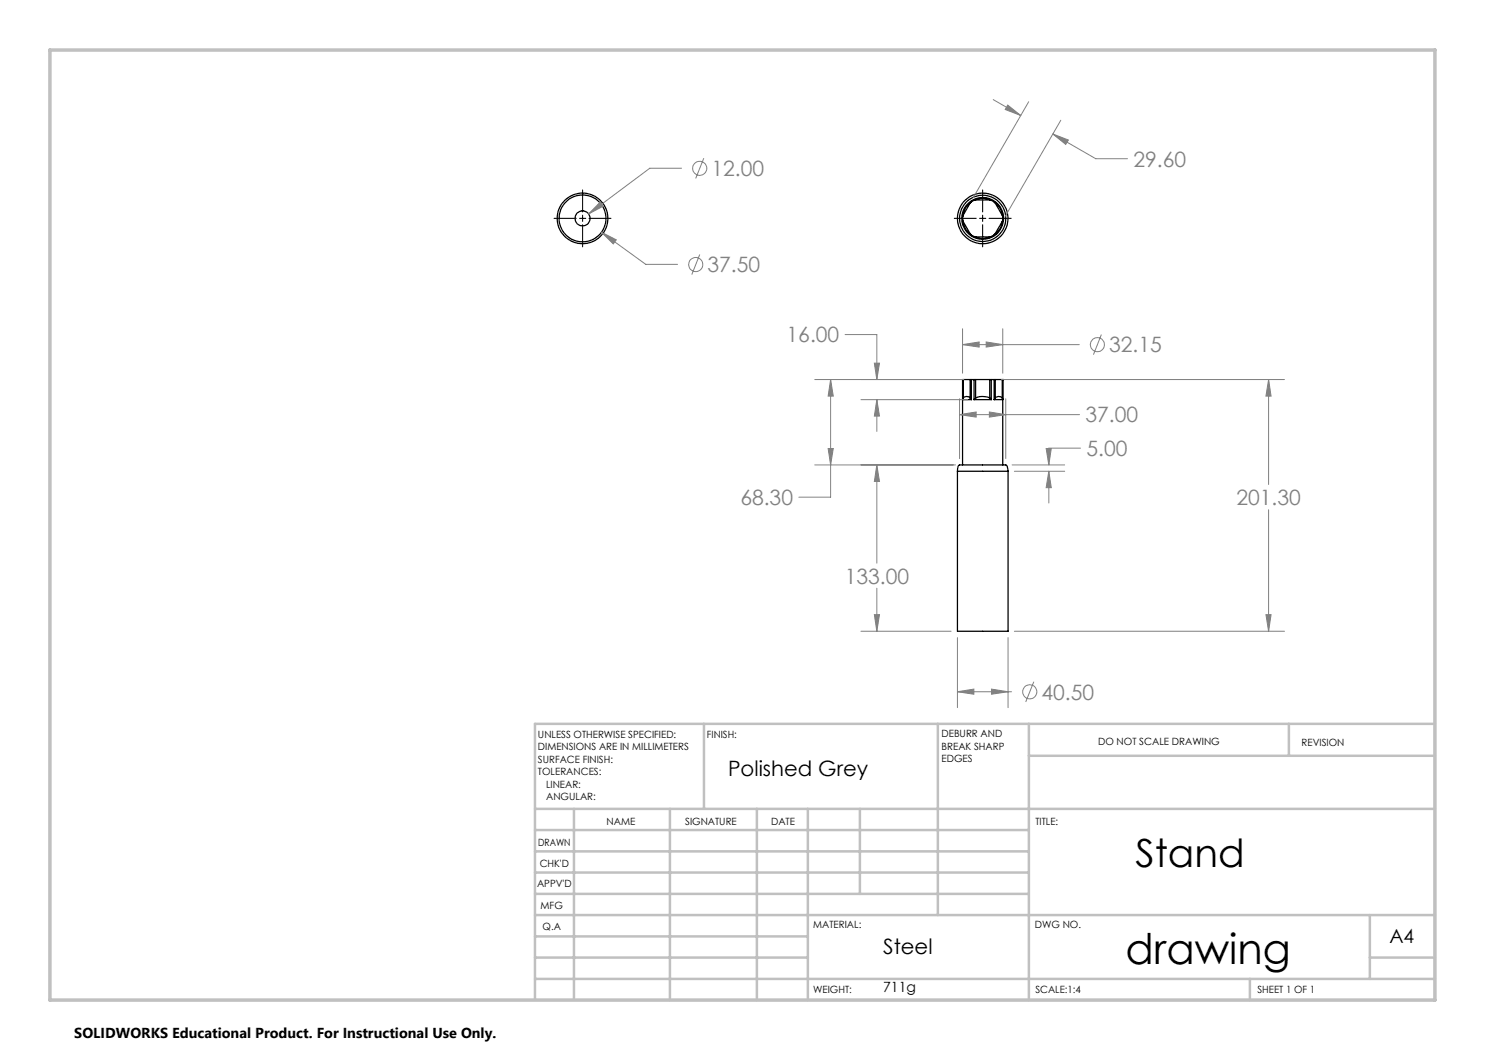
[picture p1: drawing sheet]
<svg xmlns="http://www.w3.org/2000/svg" width="297mm" height="210mm" viewBox="0 0 297 210" stroke-linecap="round" stroke-linejoin="round" font-family="sans-serif">
<g fill="none" stroke="#000" stroke-width=".25">
<path d="M116.5 42.2h.1M192.5 44l1.8 3M192.5 43.4v.6M192.5 44a4 4 0 0 0 1.8 3M194.3 40.4l-.3 .2-1.5 2.8M194.3 47l.5 .3M194.3 40.4a3.8 3.8 0 0 0-1.8 3M194.8 40.1h3.5M194.8 47.3h3.5M194.8 40.1l-.5 .3M194.8 40.1a4 4 0 0 1 3.5 0M194.8 47.3a4 4 0 0 0 3.5 0"/>
<path d="M198.3 40.1l.5 .3M198.8 40.4l1.8 3M198.8 47l-.5 .3M198.8 40.4a4 4 0 0 1 1.8 3M200.6 44l-1.8 3M200.6 43.4v.6M200.6 44a4 4 0 0 1-1.8 3M192.5 75.9v17.1M192.5 79.9h1.8M192.5 75.9h.1M192.5 75.9v4M192.6 79.6l-.1 .3"/>
<path d="M192.6 79.6a.94 .94 0 0 1 1.4 0M192.6 75.9h1.4M192.6 75.9v3.7M194 79.6l.3 .3M194 75.9h.3M194 75.9v3.7M194.3 75.9h.5M194.3 75.9v4M194.8 79.9h3.5M194.8 75.9h.3M194.8 75.9v4M195.1 79.6l-.3 .3"/>
<path d="M195.1 79.6a3.3 3.3 0 0 1 2.8 0M195.1 75.9v3.7M195.1 75.9h2.8M197.9 79.6l.4 .3M197.9 75.9h.4M197.9 75.9v3.7M198.3 75.9h.5M198.3 75.9v4M198.8 75.9h.2M198.8 75.9v4M199 79.6l-.2 .3M199 79.6a.94 .94 0 0 1 1.4 0"/>
<path d="M199 75.9h1.4M199 75.9v3.7M200.4 79.6l.2 .3h-1.8M200.4 75.9h.2M200.4 75.9v3.7M200.6 75.9h.1M200.6 75.9v17.1M191.5 94.3l.1-1a.68 .68 0 0 1 .9-.3h7.7a1.18 1.18 0 0 1 1.2 .1l.2 1.2M191.5 94.3v32h10.1v-32M191.5 94.3h10.1"/>
<circle cx="116.5" cy="43.7" r="4.7"/>
<circle cx="116.5" cy="43.7" r="5.1"/>
<circle cx="116.5" cy="43.7" r="1.49"/>
<circle cx="196.5" cy="43.7" r="4.2"/>
<circle cx="196.5" cy="43.7" r="5.1"/>
<circle cx="196.6" cy="43.7" r="4.6"/>
</g>
<g fill="none" stroke="#808080" stroke-width=".2">
<path d="M198.6 19.9l5.6 3.2M136.3 33.6h-6.3l-12.3 9.2M140.8 31.6l-1.7 4.1M201.5 21l2.7 2.1-3.2-1.2zM205.7 20.3l-11 19.2M210.6 26.8l3.1 1.2-.6 .9zM210.6 26.8l8.5 4.9h6.4M212.2 24.1l-11.1 19.1M120.1 40.4l.5 .8-2.9 1.6zM120.3 46.5l3 1.5-.6 .8zM120.3 46.5l8.9 6.4h6.3M139.9 50.9l-1.5 4"/>
<path d="M162.9 75.9h29.9M166.1 75.9l.6 3.3h-1.1zM166.1 75.9v23.5h-6.3M169 66.9h6.4v9M172.2 79.9h21.3M174.9 72.6h1l-.5 3.3zM175.4 79.9l.5 3.3h-1zM175.4 79.9v6.4M191.9 79.8v11.9M192.5 68.9l3.3-.5v1zM192.5 65.7v8.9M192.5 68.9h23.4"/>
<path d="M197.2 68.4l3.4 .5-3.4 .5zM200.3 75.9h56.6M200.6 65.7v8.9M201.2 79.8v11.9M220.3 66.9l-1.6 4M253.7 75.9l.5 3.3h-1zM253.7 75.9v21M162.9 93h28.2M165.6 89.7h1.1l-.6 3.3zM175.4 93l.5 3.3h-1zM175.4 93v19.6M191.9 82.9l3.3-.5v1z"/>
<path d="M191.9 82.9h24M197.9 82.4l3.3 .5-3.3 .5zM202.4 93h10.5M202.9 94.3h10M209.2 89.7h1.1l-.5 3.3zM209.8 94.3l.5 3.2h-1.1zM209.8 94.3v6.3M216.1 89.6h-6.3v3.4M175.4 117.6v8.7M253.7 101.9v24.4M172.2 126.3h18M174.9 122.9h1l-.5 3.4z"/>
<path d="M191.5 138.4l3.3-.6v1zM191.5 127.5v14M191.5 138.4h10.8M198.3 137.8l3.3 .6-3.3 .4zM201.6 127.5v14M202.9 126.3h54M206.8 136.3l-1.7 4.1M253.2 122.9h1l-.5 3.4z"/>
<circle cx="139.9" cy="33.7" r="1.41"/>
<circle cx="139.1" cy="52.9" r="1.4"/>
<circle cx="219.5" cy="68.9" r="1.4"/>
<circle cx="206" cy="138.4" r="1.41"/>
</g>
<path d="M116.5 38v4.4M196.5 38v4.4M110.8 43.7h4.5M115.9 43.7h1.3M116.5 43v1.3M116.5 44.9v4.5M117.8 43.7h4.4M190.9 43.7h4.4M195.9 43.7h1.3M196.5 43v1.3M196.5 44.9v4.5M197.8 43.7h4.4" fill="none" stroke="#000" stroke-width=".2"/>
<g fill="none" stroke="#c0c0c0" stroke-width=".5">
<path d="M140.8 144.8v17M187.6 144.8v38.2M205.8 144.8v55.2M205.8 151.2h81.2M257.8 144.8v6.4M287 144.8h-180v55.2M107 161.8h180M107 178.8h98.8M107 174.5h98.8M107 170.3h98.8M107 166h98.8M114.8 161.8v38.2"/>
<path d="M134 161.8v38.2M151.4 161.8v38.2M161.6 161.8v38.2M172 161.8v17M107 195.8h180M107 191.5h54.6M107 187.3h54.6M107 183h180M250 195.8v4.2M274 191.5h13M274 183v12.8"/>
</g>
<path d="M10 10h277v190h-277z" fill="none" stroke="#c0c0c0" stroke-width=".7"/>
<path d="M253.2 122.9h1l-.5 3.4zM253.7 75.9l.5 3.3h-1zM191.5 138.4l3.3-.6v1zM198.3 137.8l3.3 .6-3.3 .4zM197.2 68.4l3.4 .5-3.4 .5zM192.5 68.9l3.3-.5v1zM175.4 79.9l.5 3.3h-1zM174.9 72.6h1l-.5 3.3zM166.1 75.9l.6 3.3h-1.1zM165.6 89.7h1.1l-.6 3.3zM175.4 93l.5 3.3h-1zM174.9 122.9h1l-.5 3.4zM209.2 89.7h1.1l-.5 3.3zM209.8 94.3l.5 3.2h-1.1zM197.9 82.4l3.3 .5-3.3 .5zM191.9 82.9l3.3-.5v1zM201.5 21l2.7 2.1-3.2-1.2zM210.6 26.8l3.1 1.2-.6 .9zM120.1 40.4l-2.4 2.4 2.9-1.6zM120.3 46.5l2.4 2.3 .6-.8z" fill="#808080"/>
<text font-size="8.5" x="225.1" y="192.7">drawing</text>
<text font-size="7.8" x="227.1" y="173.4">Stand</text>
<g font-size="4.2" fill="#808080">
<text x="142.3" y="35.2">12.00</text>
<text x="226.7" y="33.3">29.60</text>
<text x="141.5" y="54.4">37.50</text>
<text x="157.3" y="68.5">16.00</text>
<text x="221.8" y="70.5">32.15</text>
<text x="217.1" y="84.5">37.00</text>
<text x="217.3" y="91.2">5.00</text>
<text x="148.1" y="101">68.30</text>
<text x="247.3" y="101">201.30</text>
<text x="168.9" y="116.7">133.00</text>
<text x="208.3" y="139.9">40.50</text>
</g>
<g font-size="4.2">
<text x="145.6" y="155.1">Polished Grey</text>
<text x="176.6" y="190.7">Steel</text>
</g>
<text font-size="3.9" x="277.9" y="188.5">A4</text>
<text font-size="2.9" x="14.9" y="207.6">SOLIDWORKS Educational Product. For Instructional Use Only.</text>
<text font-size="2.8" x="176.6" y="198.5">711g</text>
<g font-size="2">
<text x="107.6" y="147.6">UNLESS OTHERWISE SPECIFIED:</text>
<text x="141.4" y="147.6">FINISH:</text>
<text x="188.3" y="147.5">DEBURR AND</text>
<text x="188.3" y="150">BREAK SHARP</text>
<text x="219.6" y="149">DO NOT SCALE DRAWING</text>
<text x="260.3" y="149.2">REVISION</text>
<text x="107.6" y="150.1">DIMENSIONS ARE IN MILLIMETERS</text>
<text x="107.6" y="152.6">SURFACE FINISH:</text>
<text x="107.6" y="155.1">TOLERANCES:</text>
<text x="188.3" y="152.5">EDGES</text>
<text x="109.2" y="157.6">LINEAR:</text>
<text x="109.2" y="160.1">ANGULAR:</text>
<text x="121.3" y="165">NAME</text>
<text x="137" y="164.9">SIGNATURE</text>
<text x="154.2" y="164.9">DATE</text>
<text x="207.1" y="164.9">TITLE:</text>
<text x="107.6" y="169.1">DRAWN</text>
<text x="107.9" y="173.3">CHK'D</text>
<text x="107.4" y="177.4">APPV'D</text>
<text x="108.1" y="181.8">MFG</text>
<text x="108.5" y="186">Q.A</text>
<text x="162.6" y="185.5">MATERIAL:</text>
<text x="207" y="185.5">DWG NO.</text>
<text x="162.6" y="198.5">WEIGHT:</text>
<text x="207.1" y="198.6">SCALE:1:4</text>
<text x="251.5" y="198.6">SHEET 1 OF 1</text>
</g>
</svg>
